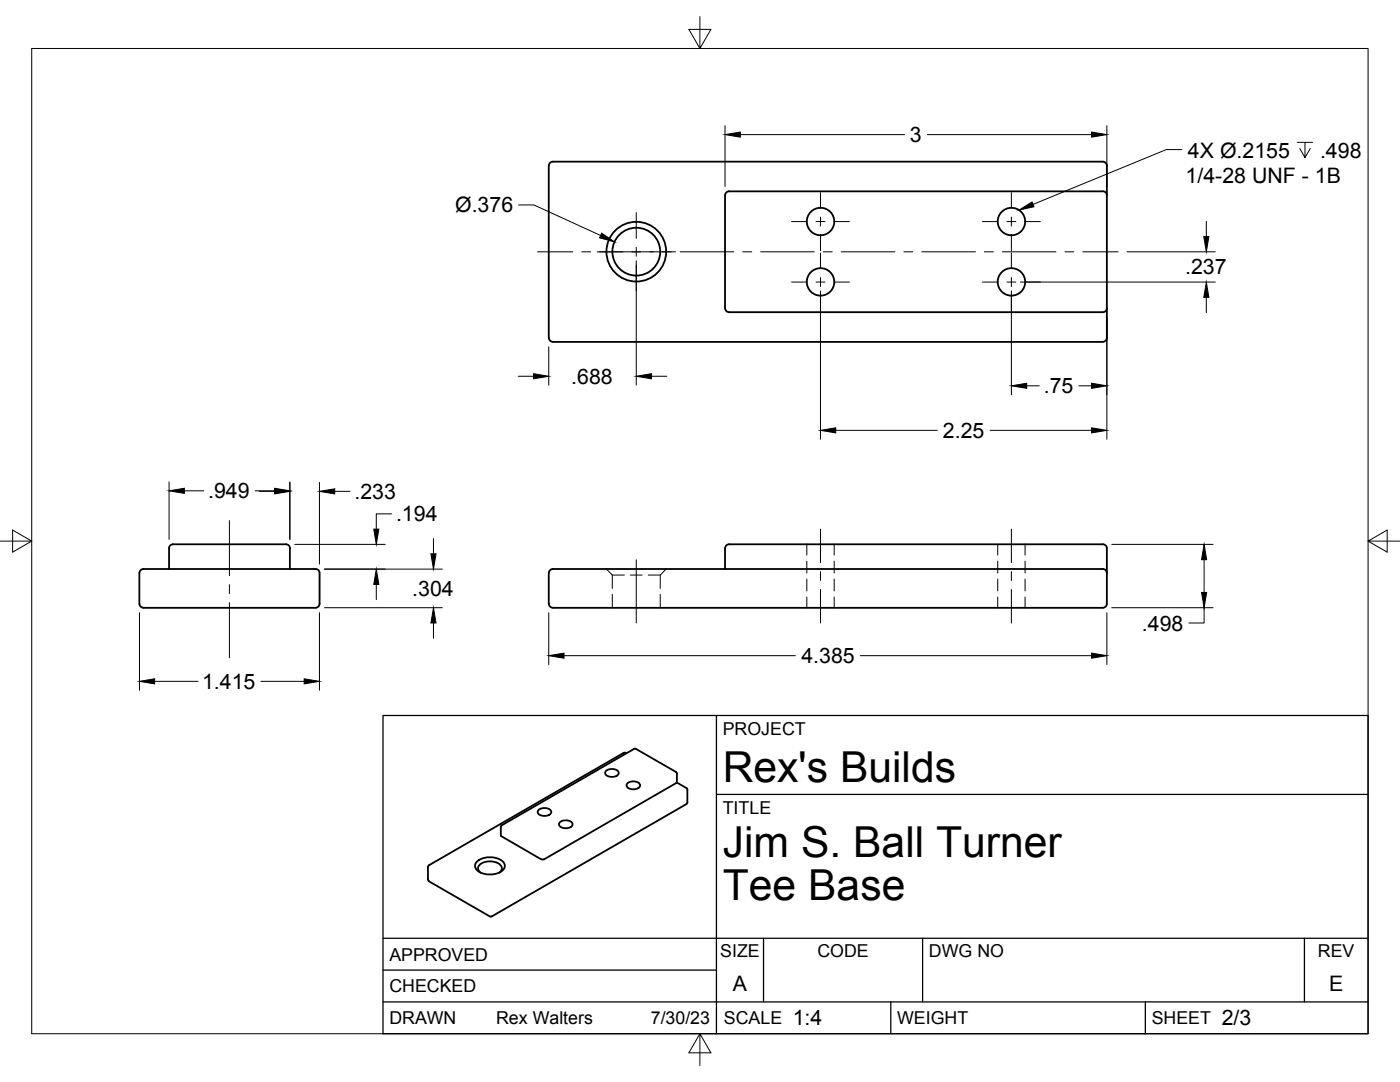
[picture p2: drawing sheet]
<svg xmlns="http://www.w3.org/2000/svg" width="279mm" height="216mm" viewBox="0 0 279 216" stroke-linecap="round" stroke-linejoin="round" font-family="sans-serif">
<!-- layer: Visible -->
<g fill="none" stroke="#000" stroke-width=".36">
<path d="M109.5 33.1v34.3a.79 .79 0 0 0 .8 .8h109.8a.83 .83 0 0 0 .8-.8v-5.9M109.5 33.1a.79 .79 0 0 1 .8-.8h109.8a.79 .79 0 0 1 .8 .8M144.7 39v22.5M220.9 39a.76 .76 0 0 0-.8-.8h-74.6a.79 .79 0 0 0-.8 .8M220.9 33.1v28.4M220.9 61.5a.79 .79 0 0 1-.8 .8h-74.6a.79 .79 0 0 1-.8-.8M27.8 114.3v6.2M27.8 114.3a.79 .79 0 0 1 .8-.8h34.4a.79 .79 0 0 1 .8 .8v6.2a.79 .79 0 0 1-.8 .8M57.8 109.4v4.1M57.9 109.4a.79 .79 0 0 0-.8-.8h-22.6a.79 .79 0 0 0-.8 .8v4.1M144.7 109.4v4.1M144.7 109.4a.79 .79 0 0 1 .8-.8h74.6a.79 .79 0 0 1 .8 .8v11.1a.79 .79 0 0 1-.8 .8"/>
<path d="M220.9 114.3a.79 .79 0 0 0-.8-.8h-109.8a.83 .83 0 0 0-.8 .8v6.2a.79 .79 0 0 0 .8 .8M27.8 120.5a.79 .79 0 0 0 .8 .8M28.6 121.3h34.4M110.3 121.3h109.8M120.9 153.9a1.67 1.67 0 0 1 2.6 .3 1.57 1.57 0 0 1-2.7 0zM125 150.3l-.6-.1-38.8 22.5M125.1 156.4a1.67 1.67 0 0 1 2.7 .3 1.57 1.57 0 0 1-2.8 0zM135.1 156.1l-26.5 15.4M135.1 156.1v-1.7l-.2-.4-8.2-4.6-26.6 15.3M135.1 156.1l1.9 1.1M137 157.2l.2 .4v2.5l-.2 .3-38.9 22.5M85.6 175.9l12.1 7"/>
<path d="M85.6 172.6l-.2 .4v2.5l.2 .3M95.2 171.9a4.3 4.3 0 0 1 5.2 0 1.23 1.23 0 0 1-.5 2.1 4.4 4.4 0 0 1-4.7-.4 1.13 1.13 0 0 1 0-1.7zM95.9 174.1a1.03 1.03 0 0 1-.5-1 1.03 1.03 0 0 1 .8-.9 3.3 3.3 0 0 1 3.8 .6 .96 .96 0 0 1-.4 1.3M100.1 166.9l7.9 4.6M100.1 164.7l-.2 .3v1.7l.2 .2M107.4 161.7a1.67 1.67 0 0 1 2.6 .3 1.57 1.57 0 0 1-2.7 0zM108 171.4h.6M111.6 164.2a1.67 1.67 0 0 1 2.7 .3 1.57 1.57 0 0 1-2.8 0zM97.8 182.8h.4"/>
<circle cx="127" cy="50.2" r="6"/>
<circle cx="127" cy="50.2" r="4.8"/>
<circle cx="163.8" cy="44.2" r="2.74"/>
<circle cx="163.8" cy="56.3" r="2.74"/>
<circle cx="201.9" cy="56.3" r="2.74"/>
<circle cx="201.9" cy="44.2" r="2.74"/>
</g>
<!-- layer: Hidden -->
<g fill="none" stroke="#000" stroke-width=".2">
<path d="M121 113.5l1.2 1.2M122.2 114.7h2.4M122.2 114.7v2.7M122.2 118.6v2.7M125.8 114.7h2.4M129.4 114.7h2.4M131.8 118.6v2.7M132.9 113.5l-1.1 1.2v2.7M161 108.6v2.2M161 112v2.3M161 115.5v2.4M161 119.1v2.2"/>
<path d="M166.5 108.6v2.2M166.5 112v2.3M166.5 115.5v2.4M166.5 119.1v2.2M199.1 108.6v2.2M199.1 112v2.3M199.1 115.5v2.4M199.1 119.1v2.2M204.6 108.6v2.2M204.6 112v2.3M204.6 115.5v2.4M204.6 119.1v2.2"/>
</g>
<!-- layer: Border -->
<path d="M6.3 9.7h266.7v196.6h-266.7zM139.7 3.3v6.4l2.2-3.8h-4.4l2.2 3.8M0 108h6.3l-3.8-2.2v4.4l3.8-2.2M273 108l3.8 2.2v-4.4l-3.8 2.2h6.4M139.7 206.3l-2.2 3.8h4.4l-2.2-3.8v6.3" fill="none" stroke="#000" stroke-width=".2"/>
<!-- layer: Titleblock -->
<path d="M76.4 142.8h196.6v63.5h-196.6zM143 158.5h130M143 142.8v63.5M76.4 199.9h196.6M76.4 193.6h66.6M76.4 187.2h196.6M152.4 187.2v12.7M177.8 199.9v6.4M184.1 187.2v12.7M228.6 199.9v6.4M260.3 187.2v12.7" fill="none" stroke="#000" stroke-width=".25"/>
<!-- layer: Smart Centers -->
<g fill="none" stroke="#000" stroke-width=".2">
<path d="M163.7 38.4v3.2M201.8 38.4v3.2M107.3 50.2h7M116.1 50.2h1.8M119.2 50.2h15.6M127 42.4v5.2M127 49.4v1.7M127 52.9v5.2M135.7 50.2h10.8M148.2 50.2h1.8M151.8 50.2h10.7M158 44.2h3.1"/>
<path d="M158 56.3h3.1M162.9 44.2h1.7M162.9 56.3h1.7M163.7 43.3v1.8M163.7 46.9v3.1M163.7 50.5v3.1M163.7 55.4v1.8M163.7 58.9v3.2M164.3 50.2h1.8M166.4 44.2h3.1M166.4 56.3h3.1M167.9 50.2h10.7"/>
<path d="M180.4 50.2h1.8M184 50.2h10.7M196.1 44.2h3.1M196.1 56.3h3.1M196.4 50.2h1.8M200 50.2h10.7M201 44.2h1.7M201 56.3h1.7M201.8 43.3v1.8M201.8 46.9v3.1M201.8 50.5v3.1M201.8 55.4v1.8"/>
<path d="M201.8 58.9v3.2M204.5 44.2h3.1M204.5 56.3h3.1M212.5 50.2h1.8M216.1 50.2h7M45.8 103.9v11M45.8 116.7v1.7M127 111.7v12.6M163.7 105.6v6.7M163.7 114v1.8M163.7 117.6v6.7M201.8 105.6v6.7"/>
<path d="M201.8 114v1.8M201.8 117.6v6.7M45.8 120.2v11"/>
</g>
<!-- layer: FD_Dimensions -->
<g fill="none" stroke="#000" stroke-width=".2">
<path d="M144.7 25.1v12.1M147.7 26.9h32.8M185.1 26.9h32.7M220.9 25.1v12.1M103.5 40.9h3.1l13.3 6.1M127 52v24.9M163.7 58.1v29.6M201.8 58.1v20.7M203.6 56.3h38.9M224.9 50.2h17.6M240.7 44.2v3M240.7 59.3v3.1"/>
<path d="M103.4 75.1h3.1M109.5 69.2v7.7M130 75.1h3.1M204.9 77h2.5M215.3 77h2.5M220.9 63.3v24.4M33.7 96.2v11.4M36.8 97.9h3.9M50.9 97.9h3.9M51.8 98h3M57.8 96.2v11.4M63.8 96.3v16.3"/>
<path d="M66.8 98h3M166.8 85.9h20.2M197.6 85.9h20.2M58.8 108.6h18.1M64.7 113.6h23.6M75.1 116.6v3.1M78.1 102.5h-3v3.1M86.5 107.5v3M221.9 108.6h20.2M240.3 111.7v6.5M27.8 122.3v15.4M30.9 136h8.6"/>
<path d="M52.1 136h8.6M63.8 122.3v15.4M64.7 121.3h23.6M86.5 124.3v3.1M109.5 122.3v10.3M112.6 130.8h46.1M171.7 130.8h46.1M220.9 122.3v10.3M221.9 121.3h20.2M240.3 121.3v3h-3"/>
</g>
<g fill="#000" stroke="#000" stroke-width=".2">
<path d="M144.7 26.9l3-.5v1zM217.8 26.4l3.1 .5-3.1 .5zM120.1 46.5l2.5 1.8-2.9-.8zM240.7 56.3l.6 3h-1.1zM240.2 47.2h1.1l-.6 3zM106.5 74.6l3 .5-3 .5zM127 75.1l3-.5v1zM201.8 77l3.1-.5v1zM217.8 76.5l3.1 .5-3.1 .5zM33.7 97.9l3.1-.5v1zM54.8 97.4l3 .5-3 .5zM54.8 97.5l3 .5-3 .6z"/>
<path d="M63.8 98l3-.5v1.1zM163.7 85.9l3.1-.5v1zM217.8 85.4l3.1 .5-3.1 .5zM75.1 113.6l.5 3h-1zM74.6 105.6h1l-.5 3zM86 110.5h1l-.5 3.1zM240.3 108.6l.5 3.1h-1zM239.8 118.2h1l-.5 3.1zM27.8 136l3.1-.6v1.1zM60.7 135.4l3.1 .6-3.1 .5zM86.5 121.3l.5 3h-1zM109.5 130.8l3.1-.5v1z"/>
<path d="M217.8 130.3l3.1 .5-3.1 .5z"/>
</g>
<!-- layer: Hole Notes -->
<path d="M235.8 29.8h-3l-26.6 11M258.9 28.4h3.1M260.4 28.4v3.1l-1-1.9M261.5 29.6l-1.1 1.9" fill="none" stroke="#000" stroke-width=".2"/>
<path d="M203.3 41.9l2.7-1.6 .4 1z" fill="#000" stroke="#000" stroke-width=".2"/>
<g font-size="8.5">
<text x="144.3" y="156">Rex's Builds</text>
<text x="144.3" y="171">Jim S. Ball Turner</text>
<text x="144.3" y="179.6">Tee Base</text>
</g>
<g font-size="4.3">
<text x="181.6" y="28.4">3</text>
<text x="237.1" y="31.5">4X Ø.2155</text>
<text x="263.4" y="31.5">.498</text>
<text x="236.6" y="36.6">1/4-28 UNF - 1B</text>
<text x="90.8" y="42.4">Ø.376</text>
<text x="236.5" y="54.8">.237</text>
<text x="114" y="76.6">.688</text>
<text x="208.3" y="78.5">.75</text>
<text x="188.2" y="87.4">2.25</text>
<text x="41.6" y="99.4">.949</text>
<text x="70.7" y="99.5">.233</text>
<text x="79" y="104">.194</text>
<text x="82.3" y="118.9">.304</text>
<text x="227.9" y="125.8">.498</text>
<text x="40.3" y="137.5">1.415</text>
<text x="159.9" y="132.3">4.385</text>
<text x="146.3" y="197.7">A</text>
<text x="265.2" y="197.7">E</text>
<text x="158.2" y="204.6">1:4</text>
<text x="243.8" y="204.6">2/3</text>
</g>
<g font-size="3.5">
<text x="144.3" y="146.6">PROJECT</text>
<text x="144.3" y="162.3">TITLE</text>
<text x="77.7" y="191.7">APPROVED</text>
<text x="143.7" y="191">SIZE</text>
<text x="163.1" y="191">CODE</text>
<text x="185.4" y="191">DWG NO</text>
<text x="263" y="191">REV</text>
<text x="77.7" y="198">CHECKED</text>
<text x="77.7" y="204.4">DRAWN</text>
<text x="99" y="204.4">Rex Walters</text>
<text x="129.9" y="204.4">7/30/23</text>
<text x="144.5" y="204.4">SCALE</text>
<text x="179" y="204.4">WEIGHT</text>
<text x="229.8" y="204.4">SHEET</text>
</g>
</svg>
